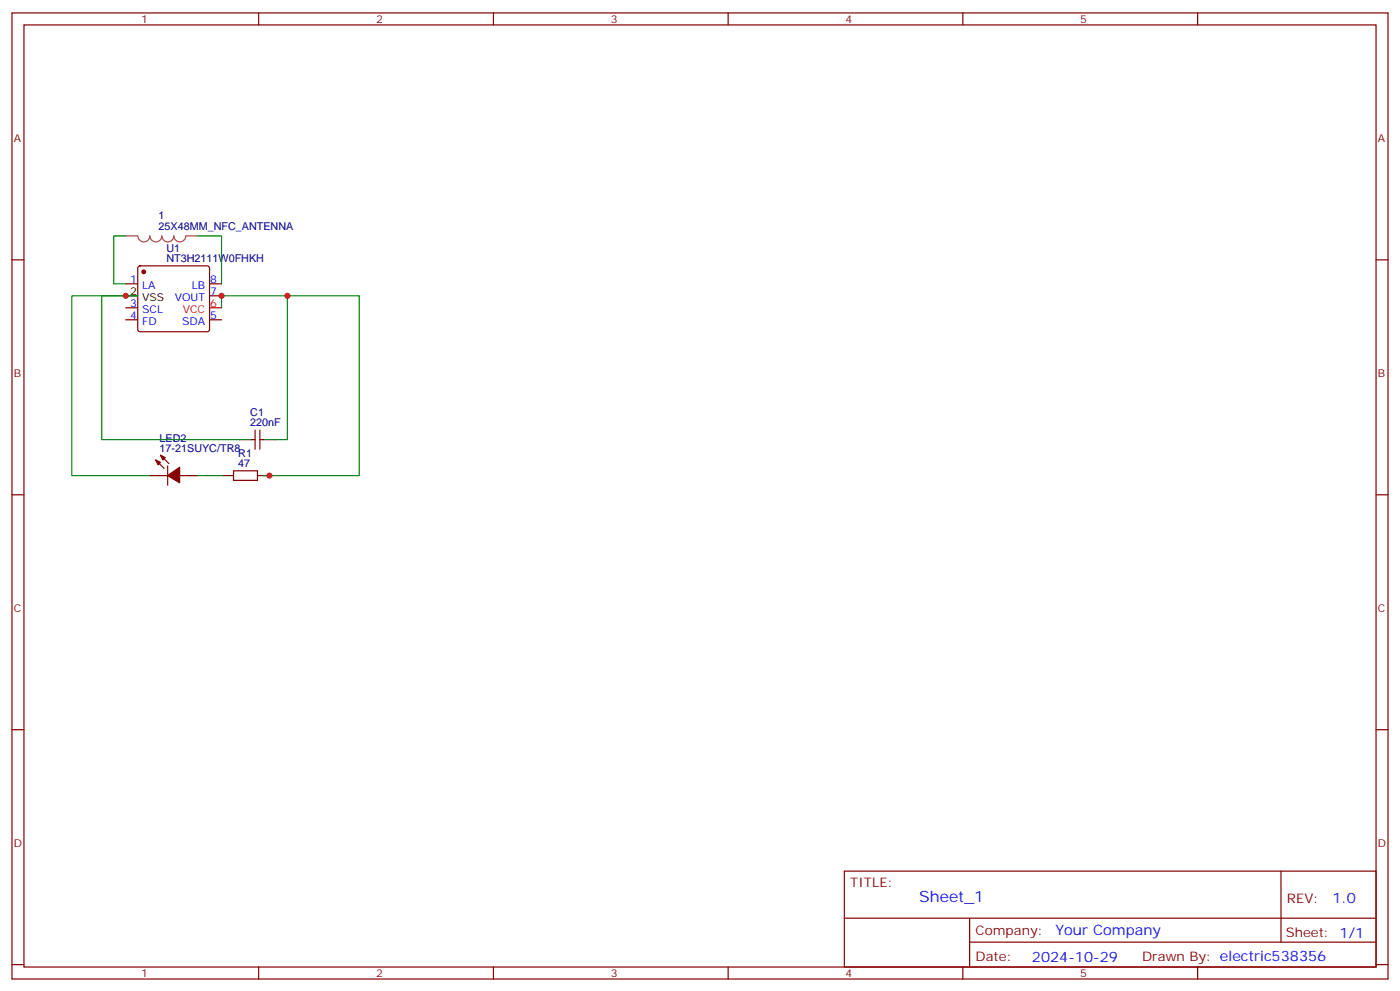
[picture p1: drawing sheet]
<svg xmlns="http://www.w3.org/2000/svg" width="412mm" height="292mm" viewBox="0 0 412 292" stroke-linecap="round" stroke-linejoin="round" font-family="sans-serif">
<g fill="none" stroke="#870000" stroke-width=".35">
<path d="M3.5 3.8h405.4v284.3h-405.4zM7.1 7.3h398.2v277.3h-398.2zM76.2 3.8v3.5M145.3 3.8v3.5M214.5 3.8v3.5M283.6 3.8v3.5M352.8 3.8v3.5M3.5 76.5h3.6M40.8 78.5l.5-.3h19.7l.5 .3 .2 .5v17.9l-.2 .5-.5 .2h-19.7l-.5-.2-.2-.5v-17.9zM405.3 76.5h3.6M37 83.5h3.6M37 94.1h3.6"/>
<path d="M37 90.6h3.6M61.7 83.5h3.6M61.7 87.1h3.6M61.7 94.1h3.6M44.1 140h5.3M45.9 135.4l2.4 2.5M47.3 134l2.4 2.5M49.4 137.2v5.6M52.9 140h5.3M68.8 138.6h7v2.8h-7zM74.1 129.4h1M75.1 126.6v5.6"/>
<path d="M76.6 126.6v5.6M76.6 129.4h1M3.5 145.6h3.6M405.3 145.6h3.6M3.5 214.8h3.6M405.3 214.8h3.6M248.7 256.4h156.6v28.2h-156.6zM377.3 256.4v20.9M248.7 270.2h156.5M285.6 277.3h119.6M285.6 270.2v14.2M3.5 283.9h3.6"/>
<path d="M76.2 284.6v3.5M145.3 284.6v3.5M214.5 284.6v3.5M283.6 284.6v3.5M352.8 284.6v3.5M405.3 283.9h3.6"/>
</g>
<path d="M61.7 90.6h3.6" fill="none" stroke="#f00" stroke-width=".35"/>
<path d="M37 87.1h3.6M65.3 140h3.5M70.6 129.4h3.5M75.8 140h3.6M77.6 129.4h3.5" fill="none" stroke="#000" stroke-width=".35"/>
<g fill="#870000" stroke="#870000" stroke-width=".35">
<path d="M45.9 135.4l1.4 .7-.7 .7z"/>
<path d="M47.3 134l1.4 .7-.7 .7z"/>
<path d="M49.4 140l3.5-2.5v4.6z"/>
<circle cx="42.3" cy="80" r=".53"/>
</g>
<path d="M37 69.4h3.5M40.6 69.4a1.76 1.76 0 0 0 1.8 1.8 1.76 1.76 0 0 0 1.8-1.8 1.76 1.76 0 0 0 1.7 1.8 1.76 1.76 0 0 0 1.8-1.8 1.76 1.76 0 0 0 1.7 1.8 1.76 1.76 0 0 0 1.8-1.8 1.76 1.76 0 0 0 1.8 1.8 1.76 1.76 0 0 0 1.7-1.8h3.5" fill="none" stroke="#a64a4a" stroke-width=".35"/>
<path d="M37 69.4h-3.5v14.1h3.5M58.2 69.4h7.1v14.1M37 87.1h-15.8v52.9h22.9M40.6 87.1h-10.6v42.3h40.6M65.3 90.6v-3.5h19.4v42.3h-3.6M84.7 87.1h21.1v52.9h-28.2M58.2 140h7.1" fill="none" stroke="#008700" stroke-width=".35"/>
<g fill="#c00">
<circle cx="65.3" cy="87.1" r=".88"/>
<circle cx="37" cy="87.1" r=".88"/>
<circle cx="84.7" cy="87.1" r=".88"/>
<circle cx="79.4" cy="140" r=".88"/>
</g>
<text font-size="4.6" fill="#00f" x="270.8" y="265.4">Sheet_1</text>
<g font-size="4.2" fill="#00f">
<text x="392.5" y="265.7">1.0</text>
<text x="310.9" y="275.2">Your Company</text>
<text x="304" y="283">2024-10-29</text>
</g>
<g font-size="3.9" fill="#800">
<text x="250.5" y="261">TITLE:</text>
<text x="379.1" y="265.7">REV:</text>
<text x="287.4" y="275.2">Company:</text>
<text x="378.7" y="275.8">Sheet: 1/1</text>
<text x="287.4" y="282.9">Date:</text>
<text x="336.4" y="282.9">Drawn By: electric538356</text>
</g>
<g font-size="3.2" fill="#800">
<text x="41.6" y="6.8">1</text>
<text x="110.8" y="6.8">2</text>
<text x="179.9" y="6.8">3</text>
<text x="249.1" y="6.8">4</text>
<text x="318.2" y="6.8">5</text>
<text x="4.1" y="41.9">A</text>
<text x="405.9" y="41.9">A</text>
<text x="4.1" y="111.1">B</text>
<text x="405.9" y="111.1">B</text>
<text x="4.1" y="180.2">C</text>
<text x="405.9" y="180.2">C</text>
<text x="4.1" y="249.3">D</text>
<text x="405.9" y="249.3">D</text>
<text x="41.6" y="287.6">1</text>
<text x="110.8" y="287.6">2</text>
<text x="179.9" y="287.6">3</text>
<text x="249.1" y="287.6">4</text>
<text x="318.2" y="287.6">5</text>
</g>
<g font-size="3.2" fill="#000080">
<text x="46.7" y="64.5">1</text>
<text x="46.7" y="67.7">25X48MM_NFC_ANTENNA</text>
<text x="49" y="77.2">NT3H2111W0FHKH</text>
<text x="49" y="74.2">U1</text>
<text x="73.7" y="125.5">220nF</text>
<text x="73.7" y="122.6">C1</text>
<text x="47" y="130">LED2</text>
<text x="47" y="132.9">17-21SUYC/TR8</text>
<text x="70.2" y="137.5">47</text>
<text x="70.2" y="134.6">R1</text>
</g>
<g font-size="3.2" fill="#00f">
<text x="38.4" y="83.2">1</text>
<text x="61.9" y="83.2">8</text>
<text x="41.9" y="84.9">LA</text>
<text x="51.5" y="88.5">VOUT</text>
<text x="56.5" y="84.9">LB</text>
<text x="61.9" y="86.7">7</text>
<text x="38.4" y="93.8">4</text>
<text x="38.4" y="90.2">3</text>
<text x="41.9" y="95.5">FD</text>
<text x="41.9" y="92">SCL</text>
<text x="53.7" y="95.5">SDA</text>
<text x="61.9" y="93.8">5</text>
</g>
<g font-size="3.2">
<text x="38.4" y="86.7">2</text>
<text x="41.9" y="88.5">VSS</text>
</g>
<g font-size="3.2" fill="#f00">
<text x="53.8" y="92">VCC</text>
<text x="61.9" y="90.2">6</text>
</g>
</svg>
